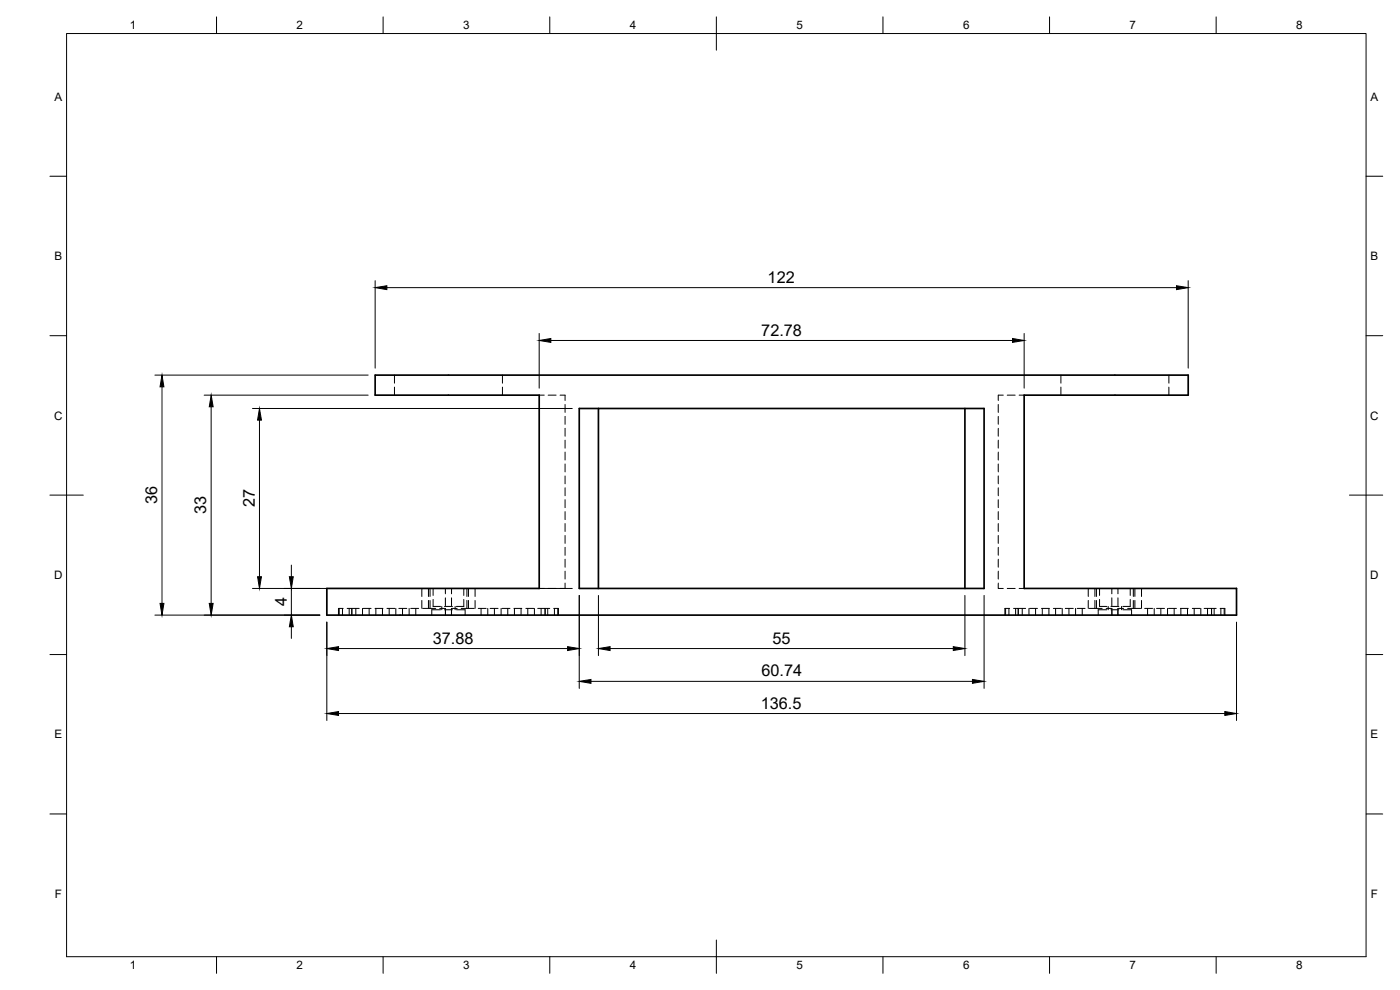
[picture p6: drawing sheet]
<svg xmlns="http://www.w3.org/2000/svg" width="420mm" height="297mm" viewBox="0 0 420 297" stroke-linecap="round" stroke-linejoin="round" font-family="sans-serif">
<!-- layer: Hidden -->
<g fill="none" stroke="#000" stroke-width=".3">
<path d="M118.4 112.6v2.4M118.4 116.1v2.5M150.8 112.6v2.4M150.8 116.1v2.5M161.8 118.6h1.5M164.5 118.6h2.4M168.1 118.6h1.5v1.6M301.1 118.6h-1.5v1.6M302.3 118.6h2.4M305.9 118.6h1.5M318.4 112.6v2.4M318.4 116.1v2.5"/>
<path d="M350.8 112.6v2.4M350.8 116.1v2.5M169.6 121.4v2.3M169.6 124.9v2.4M169.6 128.5v2.4M169.6 132.1v2.4M169.6 135.6v2.4M169.6 139.2v2.4M299.6 121.4v2.3M299.6 124.9v2.4M299.6 128.5v2.4M299.6 132.1v2.4"/>
<path d="M299.6 135.6v2.4M299.6 139.2v2.4M169.6 142.8v2.4M169.6 146.4v2.3M169.6 149.9v2.4M169.6 153.5v2.4M169.6 157.1v2.4M299.6 142.8v2.4M299.6 146.4v2.3M299.6 149.9v2.4M299.6 153.5v2.4M299.6 157.1v2.4"/>
<path d="M126.6 176.6v2.4M128.6 176.6v2.4M129.1 176.6v2.4M130 179.9v2.1h2.2M130 176.6v2.1M133.7 176.6v1.6M133.7 179.4v2.3M135.5 176.6v1.6M135.5 179.4v2.3M139.2 179.9v2.1h-2.2M139.2 176.6v2.1M140.1 176.6v2.4"/>
<path d="M140.6 176.6v2.4M142.6 176.6v2.4M161.8 176.6h1.5M164.5 176.6h2.4M169.6 174.9v1.7h-1.5M169.6 160.7v2.3M169.6 164.2v2.4M169.6 167.8v2.4M169.6 171.4v2.3M299.6 174.9v1.7h1.5M299.6 160.7v2.3M299.6 164.2v2.4"/>
<path d="M299.6 167.8v2.4M299.6 171.4v2.3M302.3 176.6h2.4M305.9 176.6h1.5M326.6 176.6v2.4M328.6 176.6v2.4M329.1 176.6v2.4M330 179.9v2.1h2.2M330 176.6v2.1M333.7 176.6v1.6M333.7 179.4v2.3M335.5 176.6v1.6"/>
<path d="M335.5 179.4v2.3M339.2 179.9v2.1h-2.2M339.2 176.6v2.1M340.1 176.6v2.4M340.6 176.6v2.4M342.6 176.6v2.4M101.8 182.5v2.1M102.8 182.5v2.1M103 182.5h-1.4v2.1M104.2 182.5h1.4v2.1v-2.1h2.2M104.8 182.5v2.1M106.8 182.5v2.1"/>
<path d="M108.8 182.5v2.1M109 182.5h2.4M110.8 182.5v2.1M112.6 182.5h2.3M112.8 182.5v2.1M114.8 182.5v2.1M116.1 182.5h2.4M116.8 182.5v2.1M118.8 182.5v2.1M119.7 182.5h2.4M120.8 182.5v2.1M122.8 182.5v2.1"/>
<path d="M123.3 182.5h2.3M124.8 182.5v2.1M126.6 180.2v2.3M126.9 182.5h3.9M128.6 180.2v2.3M129.1 180.2v2.3M132 182.5h1.7v2.1v-1.7M132.2 183h-2.6v1.6M132.6 182v1M133.4 182h2.4M133.4 183h2.4M136.6 182v1"/>
<path d="M137 183h2.6v1.6M137.2 182.5h-1.7v2.1M138.4 182.5h3.9M140.1 180.2v2.3M140.6 180.2v2.3M142.6 180.2v2.3M143.5 182.5h2.4M144.4 182.5v2.1M146.4 182.5v2.1M147.1 182.5h2.4M148.4 182.5v2.1M150.4 182.5v2.1"/>
<path d="M150.7 182.5h2.4M152.4 182.5v2.1M154.2 182.5h2.4M154.4 182.5v2.1M156.4 182.5v2.1M157.8 182.5h2.4M158.4 182.5v2.1M160.4 182.5v2.1M161.4 182.5h2.2v2.1v-2.1h1.4M162.4 182.5v2.1M164.4 182.5v2.1M166.2 182.5h1.4v2.1"/>
<path d="M166.4 182.5v2.1M167.4 182.5v2.1M301.8 182.5v2.1M302.8 182.5v2.1M303 182.5h-1.4v2.1M304.2 182.5h1.4v2.1v-2.1h2.2M304.8 182.5v2.1M306.8 182.5v2.1M308.8 182.5v2.1M309 182.5h2.4M310.8 182.5v2.1M312.6 182.5h2.3"/>
<path d="M312.8 182.5v2.1M314.8 182.5v2.1M316.1 182.5h2.4M316.8 182.5v2.1M318.8 182.5v2.1M319.7 182.5h2.4M320.8 182.5v2.1M322.8 182.5v2.1M323.3 182.5h2.3M324.8 182.5v2.1M326.6 180.2v2.3M326.9 182.5h3.9"/>
<path d="M328.6 180.2v2.3M329.1 180.2v2.3M332 182.5h1.7v2.1M332.2 183h-2.6v1.6M332.6 182v1M333.4 182h2.4M333.4 183h2.4M333.7 182.9v1.7M336.6 182v1M337 183h2.6v1.6M337.2 182.5h-1.7v2.1M338.4 182.5h3.9"/>
<path d="M340.1 180.2v2.3M340.6 180.2v2.3M342.6 180.2v2.3M343.5 182.5h2.4M344.4 182.5v2.1M346.4 182.5v2.1M347.1 182.5h2.4M348.4 182.5v2.1M350.4 182.5v2.1M350.7 182.5h2.4M352.4 182.5v2.1M354.2 182.5h2.4"/>
<path d="M354.4 182.5v2.1M356.4 182.5v2.1M357.8 182.5h2.4M358.4 182.5v2.1M360.4 182.5v2.1M361.4 182.5h2.2v2.1v-2.1h1.4M362.4 182.5v2.1M364.4 182.5v2.1M366.2 182.5h1.4v2.1M366.4 182.5v2.1M367.4 182.5v2.1"/>
</g>
<!-- layer: Visible -->
<path d="M112.6 112.6h244v6h-49.2v58h63.7v8h-273v-8h63.7v-58h-49.2zM173.8 122.6h121.5v54h-121.5zM179.6 122.6v54M289.6 122.6v54" fill="none" stroke="#000" stroke-width=".51"/>
<!-- layer: BORDER -->
<g fill="none" stroke="#000" stroke-width=".3">
<path d="M20 10.1h390v276.9h-390zM65 5.1v5M115 5.1v5M165 5.1v5M215 5.1v10M265 5.1v5M315 5.1v5M365 5.1v5M15 52.9h5M410 52.9h5M15 100.7h5M410 100.7h5"/>
<path d="M15 148.6h10M405 148.6h10M15 196.4h5M410 196.4h5M15 244.2h5M410 244.2h5M65 287v5M115 287v5M165 287v5M215 282.1v9.9M265 287v5M315 287v5"/>
<path d="M365 287v5"/>
</g>
<!-- layer: FD_Dimensions -->
<g fill="none" stroke="#000" stroke-width=".3">
<path d="M112.6 84.2v26.3M116.1 86.3h237M356.6 84.2v26.3M46.5 112.6h64M48.6 116.1v64.9M61.3 118.6h49.2M161.8 100v16.5M165.3 102.2h138.6M307.4 100v16.5M63.4 122.1v58.9M75.8 122.6h95.9M77.9 126.1v46.9"/>
<path d="M75.8 176.6h95.9M87.4 169.6v3.4M87.4 176.6v8M173.8 178.7v27.9M179.6 178.7v18M289.6 178.7v18M295.3 178.7v27.9M46.5 184.6h49.5M87.4 188.1v3.4M98.1 186.7v29.5M101.6 194.6h68.7M183.1 194.6h103"/>
<path d="M371.1 186.7v29.5M101.6 214.1h266M177.4 204.4h114.4"/>
</g>
<g fill="#000" stroke="#000" stroke-width=".3">
<path d="M112.6 86.3l3.5-.6v1.2zM353.1 85.7l3.5 .6-3.5 .6zM48.6 112.6l.6 3.5h-1.2zM161.8 102.2l3.5-.6v1.1zM303.9 101.6l3.5 .6-3.5 .5zM63.4 118.6l.6 3.5h-1.2zM77.9 122.6l.6 3.5h-1.2zM77.3 173h1.2l-.6 3.6zM86.8 173h1.2l-.6 3.6zM48 181h1.2l-.6 3.6zM62.8 181h1.2l-.6 3.6zM87.4 184.6l.6 3.5h-1.2z"/>
<path d="M98.1 194.6l3.5-.6v1.2zM170.3 194l3.5 .6-3.5 .6zM179.6 194.6l3.5-.6v1.2zM286.1 194l3.5 .6-3.5 .6zM98.1 214.1l3.5-.6v1.2zM173.8 204.4l3.6-.5v1.1zM291.8 203.9l3.5 .5-3.5 .6zM367.6 213.5l3.5 .6-3.5 .6z"/>
</g>
<g font-size="4.9">
<text x="230.4" y="84.9">122</text>
<text x="228.5" y="100.7">72.78</text>
<text x="47.2" y="151.3" transform="rotate(-90 47.2 151.3)">36</text>
<text x="61.9" y="154.3" transform="rotate(-90 61.9 154.3)">33</text>
<text x="76.5" y="152.2" transform="rotate(-90 76.5 152.2)">27</text>
<text x="86" y="181.8" transform="rotate(-90 86 181.8)">4</text>
<text x="129.9" y="193.1">37.88</text>
<text x="231.9" y="193.1">55</text>
<text x="228.5" y="203">60.74</text>
<text x="228.3" y="212.6">136.5</text>
</g>
<g font-size="3.5">
<text x="39" y="8.8">1</text>
<text x="89" y="8.8">2</text>
<text x="139" y="8.8">3</text>
<text x="189" y="8.8">4</text>
<text x="239" y="8.8">5</text>
<text x="289" y="8.8">6</text>
<text x="339" y="8.8">7</text>
<text x="389" y="8.8">8</text>
<text x="16.3" y="30.2">A</text>
<text x="411.3" y="30.2">A</text>
<text x="16.3" y="78">B</text>
<text x="411.3" y="78">B</text>
<text x="16.2" y="125.9">C</text>
<text x="411.2" y="125.9">C</text>
<text x="16.2" y="173.7">D</text>
<text x="411.2" y="173.7">D</text>
<text x="16.3" y="221.6">E</text>
<text x="411.3" y="221.6">E</text>
<text x="16.4" y="269.4">F</text>
<text x="411.4" y="269.4">F</text>
<text x="39" y="290.8">1</text>
<text x="89" y="290.8">2</text>
<text x="139" y="290.8">3</text>
<text x="189" y="290.8">4</text>
<text x="239" y="290.8">5</text>
<text x="289" y="290.8">6</text>
<text x="339" y="290.8">7</text>
<text x="389" y="290.8">8</text>
</g>
</svg>
